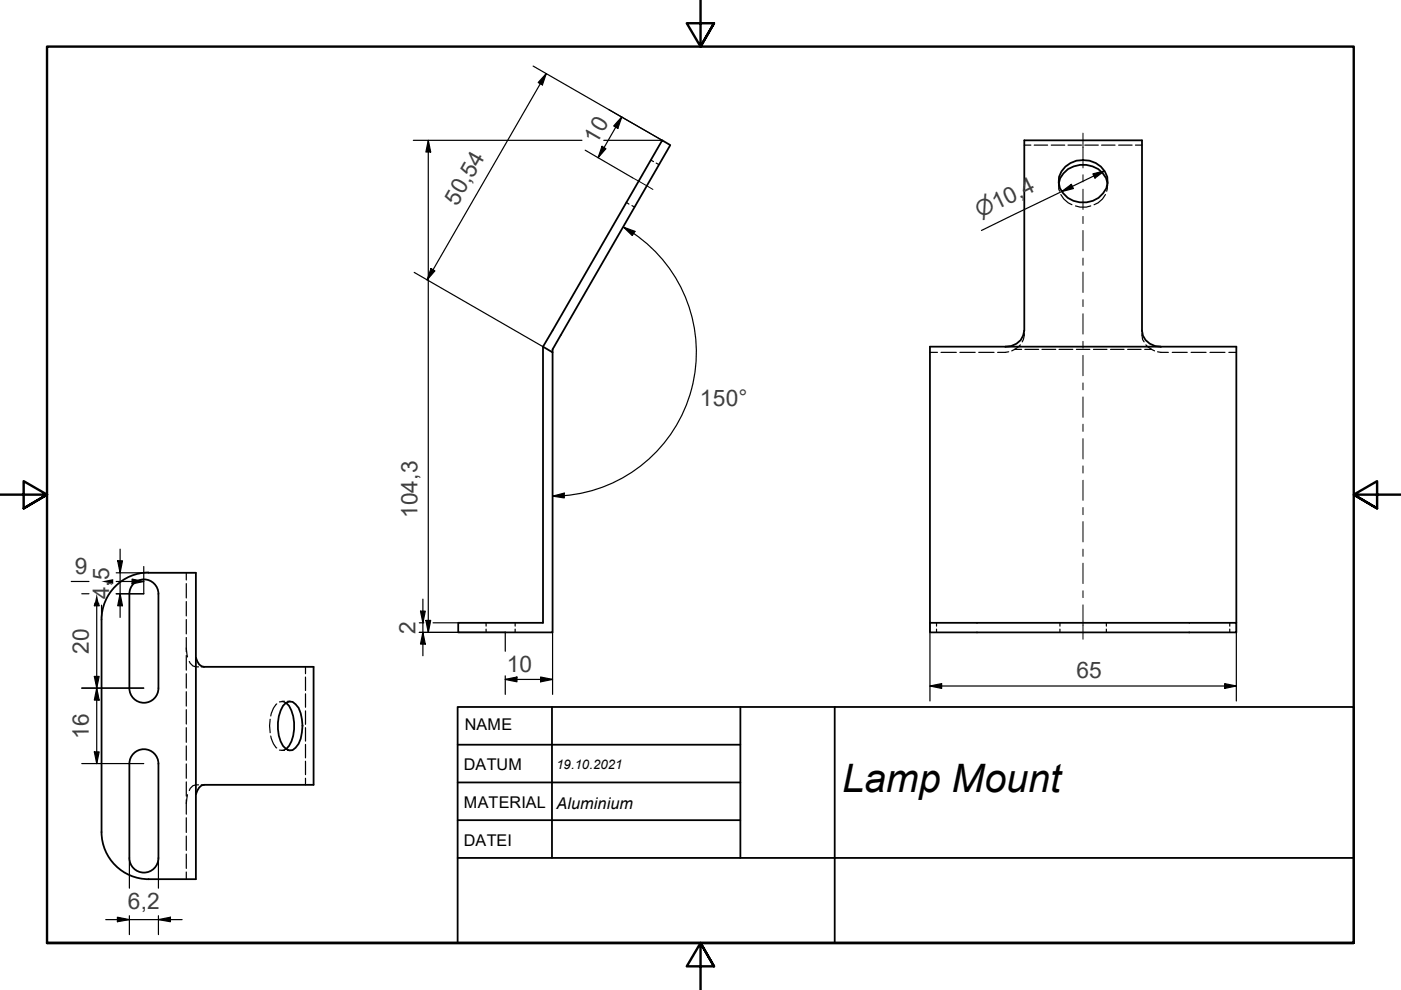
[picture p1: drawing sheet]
<svg xmlns="http://www.w3.org/2000/svg" width="297mm" height="210mm" viewBox="0 0 297 210" stroke-linecap="round" stroke-linejoin="round" font-family="sans-serif">
<!-- layer: Sichtbare Kanten(DIN) -->
<g fill="none" stroke="#000" stroke-width=".38">
<path d="M140.4 29.8l1.7 1-24.9 43.3v.6l-2.1-1.2zM224.5 38.9a5.2 5.2 0 0 1 7.1-3.6 4.7 4.7 0 0 1 3.2 3.6M225.9 35.3a5.5 5.5 0 0 1 8.9 2.2 4.9 4.9 0 0 1-5.9 5.4 4.7 4.7 0 0 1-4.4-5.4l.5-1.1zM115.1 73.5v58.6h-17.9v2h20v-59.4M213.2 73.5a3.8 3.8 0 0 0 4-3.4v-40.3h24.9v40.3a3.7 3.7 0 0 0 4 3.4M27.4 125.9v20M27.4 125.9a3.1 3.1 0 0 1 3.1-3.1 3.1 3.1 0 0 1 3.1 3.1M31.5 121.4h10v65h-10M31.5 121.4a10 10 0 0 0-10 10v45M33.6 125.9v20M41.5 139.4a2.13 2.13 0 0 0 1.7 2h23.3v25h-23.3a2.31 2.31 0 0 0-1.7 2M197.2 132.1h64.9v2h-64.9z"/>
<path d="M197.2 132.1v-58.6h64.9v58.6M27.4 145.9a3.1 3.1 0 0 0 3.1 3.1 3.1 3.1 0 0 0 3.1-3.1M60.6 149a6.6 6.6 0 0 1 1.8 5.6 6 6 0 0 1-1.8 4.2M60.6 149l.7-.2h.7a4.3 4.3 0 0 1 2 3.7 9.4 9.4 0 0 1-.7 5.2l-.6 .8a1.58 1.58 0 0 1-2.7-.3 8.7 8.7 0 0 1 0-8.6zM97 149.9h190v50h-190zM97 157.9h60M117 149.9v32M157 149.9v32M177 149.9v50M21.5 176.4a10 10 0 0 0 10 10M27.4 161.9v20a3.1 3.1 0 0 0 3.1 3.1 3.1 3.1 0 0 0 3.1-3.1v-20M27.4 161.9a3.1 3.1 0 0 1 3.1-3.1 3.1 3.1 0 0 1 3.1 3.1"/>
<path d="M97 165.9h60M97 173.9h60M97 181.9h80"/>
</g>
<!-- layer: Verdeckte Kanten(DIN) -->
<g fill="none" stroke="#000" stroke-width=".25">
<path d="M138 33.9l.6 .4M139.1 34.6l.6 .3M217.2 30.8h1.4M219.3 30.8h2.8M222.9 30.8h2.8M224.5 38.9v1.2l.2 .4M224.5 38.4v.4M224.5 39.1v.3M226.4 30.8h2.9M230 30.8h2.9M233.6 30.8h2.8M234.8 38.9l-.2 1.6"/>
<path d="M234.8 38.4v.4M234.8 39.1v.3M237.2 30.8h2.8M240.7 30.8h1.4M132.8 42.9l.5 .4M134 43.6l.6 .3M224.9 41.2l.7 1 .9 .8 .8 .4M228 43.7l1 .2h1.3l1-.2M234.4 41.2l-.7 1-.9 .8-.8 .4M197.2 74.7h1.6M199.5 74.7h3.3M203.5 74.7h3.3"/>
<path d="M207.5 74.7h3.3M213.9 74.6l-2.4 .1M215.1 74.1l-.6 .3M215.1 74.1h1.5M216.3 73.1l-1.2 1M217.2 70.7l-.2 1.3-.3 .5M217.2 70.1v.3M217.3 74.1h2.9M220.9 74.1h2.9M224.5 74.1h3M228.2 74.1h2.9M231.8 74.1h2.9"/>
<path d="M235.5 74.1h2.8M239.1 74.1h2.8M242.1 70.7l.2 1.3 .3 .5M242.1 70.1v.3M242.7 74.1h1.5M243 73.1l1.2 1M244.2 74.1l.6 .3M245.4 74.6l2.3 .1M248.5 74.7h3.2M252.5 74.7h3.2M256.5 74.7h3.2M260.5 74.7h1.6"/>
<path d="M39.5 137.4l.3 1.9M39.5 121.4v1.6M39.5 123.7v3.1M39.5 127.5v3.1M39.5 131.4v3M39.5 135.2v3M39.5 139v3.1M103.1 132.1v.7M103.1 133.4v.7M109.2 132.1v.7M109.2 133.4v.7M198.6 132.1v.7"/>
<path d="M198.6 133.4v.7M224.7 132.1v.7M224.7 133.4v.7M234.6 132.1v.7M234.6 133.4v.7M260.7 132.1v.7M260.7 133.4v.7M39.5 142.8v3.1M39.5 146.7v3M39.5 150.5v3M39.5 154.3v3.1M39.5 158.2v3"/>
<path d="M40.1 140.2a1.69 1.69 0 0 0 2 1.2M42.7 141.4h.5M57.3 152.5l-.2 1.4 .2 1.5M57.4 156.1a4.3 4.3 0 0 0 1.3 2.5M58.7 149.3a4.3 4.3 0 0 0-1.3 2.5M59.2 148.8h.7l.7 .2M59.8 159.1h.5M59.8 148.7h.5M60.6 158.8l-.7 .3-.7-.1M61 159.1h.5M61 148.7h.5M64.8 141.4v1.4"/>
<path d="M64.8 143.5v2.9M64.8 147.1v2.9M64.8 150.7v2.9M64.8 154.3v2.8M64.8 157.8v2.9M39.5 162v3M39.5 165.8v3M39.5 169.6v3M39.5 173.4v3.1M39.5 177.3v3M39.8 168.5l-.3 1.9M42.1 166.4a1.66 1.66 0 0 0-2 1.2"/>
<path d="M42.7 166.4h.5M64.8 161.4v2.8M64.8 165v1.4M39.5 181.1v3M39.5 184.9v1.5"/>
</g>
<!-- layer: Rahmen_0 -->
<path d="M148.5 -.1v10l-2.9-5h5.8l-2.9 5 2.9-5M0 104.9h10l-5-2.9v5.8l5-2.9-5 2.9M297 104.9h-10l5-2.9v5.8l-5-2.9 5 2.9M10 199.9v-190h277v190h-277h277M151.4 204.9l-2.9-5 2.9 5h-5.8l2.9-5v10" fill="none" stroke="#000" stroke-width=".51"/>
<!-- layer: Skizziergeometrie(DIN) -->
<path d="M177 181.9h110" fill="none" stroke="#000" stroke-width=".38"/>
<g fill="none" stroke="#000" stroke-width=".25">
<path d="M113 14l27.4 15.8h-12.4M115.8 15.6l-.8 2.4-.9-.5zM115.8 15.6l-25.2 43.7M87.6 29.8h35.8M90.8 29.8l.5 2.4h-1zM90.8 29.8v104.3M124.1 31.8l10 5.9M127.6 31l.9 .5-1.7 1.9zM131.8 24.8l-.8 2.4-.9-.5zM131.8 24.8l-5 8.6M231.7 36.9l2.5-.7-2 1.6zM234.2 36.2l-26.1 12.7"/>
<path d="M87.8 57.8l27.3 15.7M91.4 56.9l.8 .5-1.6 1.9zM132.2 48.2l2.4 .9-.6 .8zM132.2 48.2a30.5 30.5 0 0 1 14.7 33.1 30.5 30.5 0 0 1-27.3 23.8M225.1 40.6l2-1.5 .5 .9zM25 118.9h1l-.5 2.5zM25.5 116.4v14.5M117.2 105.2l2.4-.6v1zM119.6 105.1l-2.4 .1M15.1 123.3h3.8M17.3 125.9h1.6M20.1 127.9l-.1 .5h1l-.1-.5"/>
<path d="M20.5 127.9v34M21.5 128.3v3.1M24.6 123.3h5.9M24.6 121.4h6.9M25.5 125.9l.5 2.5h-1zM28 122.8l2.5 .5-2.5 .5zM30.5 120.1v5.8h-5.9M88.9 134.1h18.2v4M88.9 132.1h1M89.2 129.6h1l-.5 2.5zM89.7 134.1l.5 2.5h-1zM89.7 127v12"/>
<path d="M90.3 131.5h1l-.5 2.6zM91.8 132.1h5.4M117.2 134.1v13.1M197.2 132.1v16.5M262.1 132.1v16.5M17.3 145.9h13.2M20 143.4h1l-.5 2.5zM20 159.4h1l-.5 2.5zM20.5 145.9l.5 2.5h-1zM107.1 144.1l2.5-.6v1.1zM107.1 144.1h10.1M107.1 143.3v3.9"/>
<path d="M114.6 143.5l2.6 .6-2.6 .5zM197.2 145.5l2.4-.6v1.1zM197.2 145.5h64.9M259.7 144.9l2.4 .6-2.4 .5zM17.3 161.9h13.2M22.4 195h16.2M24.9 194.5l2.5 .5-2.5 .4zM27.4 181.9v6.4M27.4 194.2v4M33.6 195l2.5-.5v.9zM33.6 181.9v6.4M33.6 194.2v4"/>
</g>
<g fill="#000">
<path d="M115.8 15.6l-.8 2.4-.9-.5zM90.8 29.8l.5 2.4h-1zM127.6 31l.9 .5-1.7 1.9zM131.8 24.8l-.8 2.4-.9-.5zM225.1 40.6l2-1.5 .5 .9zM231.7 36.9l2.5-.7-2 1.6zM91.4 56.9l.8 .5-1.6 1.9zM132.2 48.2l2.4 .9-.6 .8zM25 118.9h1l-.5 2.5zM117.2 105.2l2.4-.6v1zM20.5 125.9l.5 2.5h-1zM21.5 123.3l2.5-.5v1z"/>
<path d="M25.5 125.9l.5 2.5h-1zM28 122.8l2.5 .5-2.5 .5zM89.2 129.6h1l-.5 2.5zM89.7 134.1l.5 2.5h-1zM90.3 131.5h1l-.5 2.6zM20 143.4h1l-.5 2.5zM20 159.4h1l-.5 2.5zM20.5 145.9l.5 2.5h-1zM107.1 144.1l2.5-.6v1.1zM114.6 143.5l2.6 .6-2.6 .5zM197.2 145.5l2.4-.6v1.1zM259.7 144.9l2.4 .6-2.4 .5z"/>
<path d="M24.9 194.5l2.5 .5-2.5 .4zM33.6 195l2.5-.5v.9z"/>
</g>
<!-- layer: Mittellinie(DIN) -->
<g fill="none" stroke="#000" stroke-width=".21">
<path d="M134.1 37.7l4.3 2.5M229.6 28.2v7.4M229.6 37.1v1.5M229.6 40.1v4.3M229.6 45.9v1.5M229.6 48.9v4.3M229.6 54.7v1.5M229.6 57.7v4.3M229.6 63.5v1.5M229.6 66.5v4.3M229.6 72.4v1.4M229.6 75.3v4.4"/>
<path d="M229.6 81.2v1.4M229.6 84.2v4.3M229.6 90v1.5M229.6 93v4.3M229.6 98.8v1.5M229.6 101.8v4.3M229.6 107.6v1.5M229.6 110.6v4.3M229.6 116.4v1.6M229.6 119.4v4.3M229.6 125.3v1.4M229.6 128.2v7.3"/>
</g>
<text font-size="8.3" x="178.6" y="167.9">Lamp Mount</text>
<g font-size="4.8" fill="#3f3f3f">
<text x="126.5" y="30.6" transform="rotate(-60 126.5 30.6)">10</text>
<text x="96.9" y="43.8" transform="rotate(-60 96.9 43.8)">50,54</text>
<text x="148.4" y="86.1">150°</text>
<text x="88.5" y="109.9" transform="rotate(-90 88.5 109.9)">104,3</text>
<text x="15.9" y="121.6">9</text>
<text x="23.2" y="127" transform="rotate(-90 23.2 127)">4,5</text>
<text x="88.1" y="134.4" transform="rotate(-90 88.1 134.4)">2</text>
<text x="18.9" y="138.7" transform="rotate(-90 18.9 138.7)">20</text>
<text x="107.4" y="142.4">10</text>
<text x="228.2" y="143.8">65</text>
<text x="18.9" y="156.6" transform="rotate(-90 18.9 156.6)">16</text>
<text x="27.1" y="192.6">6,2</text>
</g>
<text font-size="4.6" fill="#3f3f3f" x="207.7" y="46.3" transform="rotate(-26 207.7 46.3)">⌀10,4</text>
<g font-size="3.4">
<text x="98.6" y="154.8">NAME</text>
<text x="98.4" y="163.2">DATUM</text>
<text x="98.4" y="171.4">MATERIAL</text>
<text x="118" y="171.4">Aluminium</text>
<text x="98.4" y="179.4">DATEI</text>
</g>
<text font-size="2.8" x="118" y="163.1">19.10.2021</text>
</svg>
